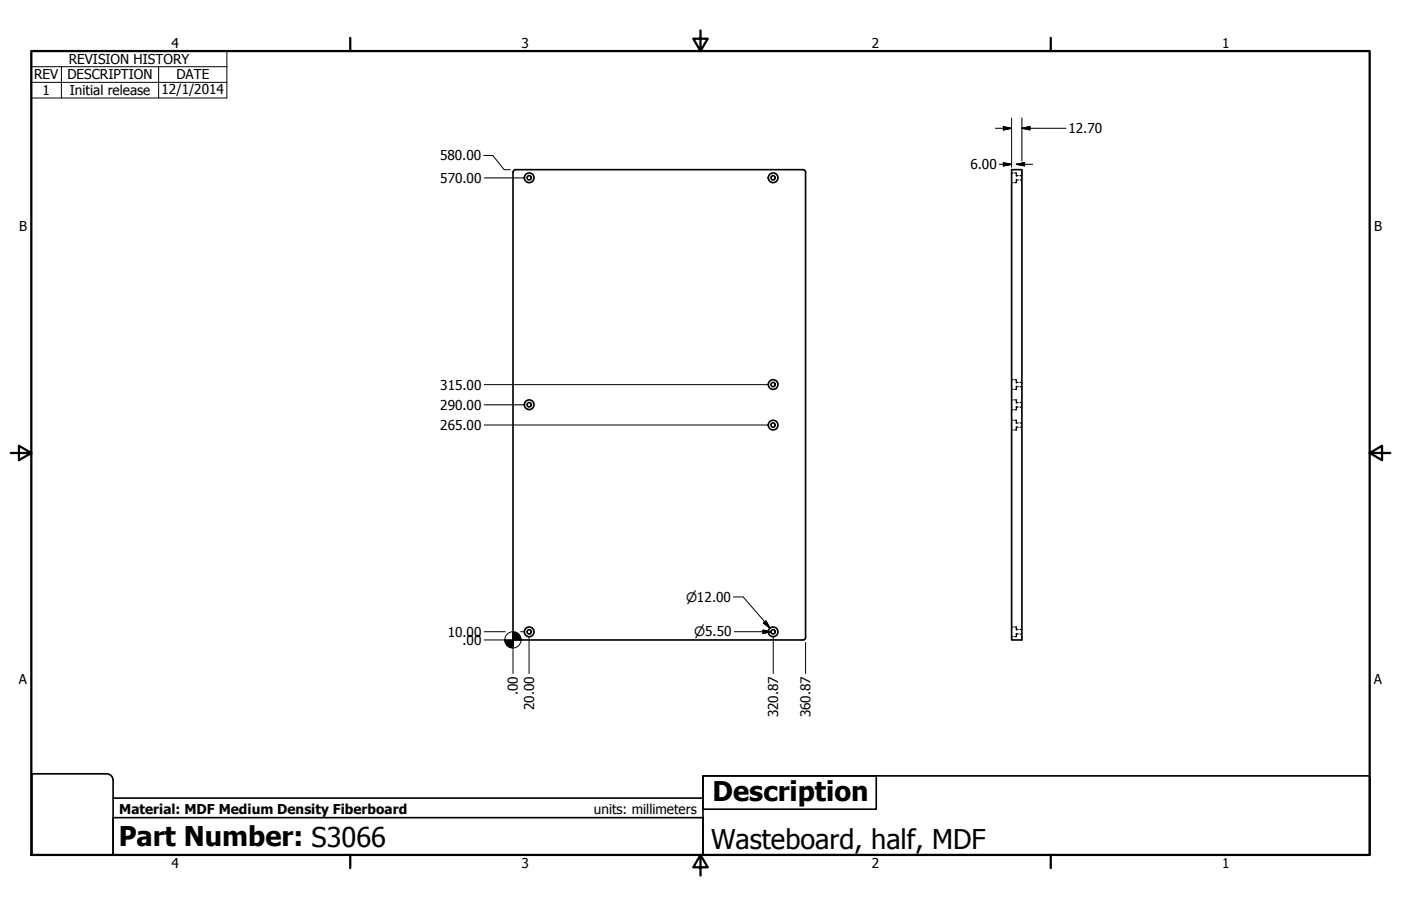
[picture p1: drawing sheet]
<svg xmlns="http://www.w3.org/2000/svg" width="432mm" height="279mm" viewBox="0 0 432 279" stroke-linecap="round" stroke-linejoin="round" font-family="sans-serif">
<!-- layer: Visible (ANSI) -->
<g fill="none" stroke="#000" stroke-width=".51">
<path d="M158.1 53.1v143.5a.79 .79 0 0 0 .8 .8h88.6l.7-.5 .1-143.8M158.1 53.1l.2-.5 .6-.3h88.6a.79 .79 0 0 1 .8 .8M311.8 52.3h3.2v145.1h-3.2z"/>
<circle cx="163.1" cy="54.8" r=".67"/>
<circle cx="163.1" cy="54.8" r="1.49"/>
<circle cx="238.3" cy="54.8" r=".67"/>
<circle cx="238.3" cy="54.8" r="1.49"/>
<circle cx="238.3" cy="118.6" r=".67"/>
<circle cx="238.3" cy="118.6" r="1.49"/>
<circle cx="163.1" cy="124.8" r=".67"/>
<circle cx="163.1" cy="124.8" r="1.49"/>
<circle cx="238.3" cy="131.1" r=".67"/>
<circle cx="238.3" cy="131.1" r="1.49"/>
<circle cx="163.1" cy="194.8" r=".67"/>
<circle cx="163.1" cy="194.8" r="1.49"/>
<circle cx="238.3" cy="194.8" r=".67"/>
<circle cx="238.3" cy="194.8" r="1.49"/>
</g>
<!-- layer: Hidden (ANSI) -->
<g fill="none" stroke="#000" stroke-width=".38">
<path d="M311.8 56.3h.4M311.8 53.3h.4M312.7 53.3h.5v1.1M313.2 55.3v1h-.5M313.2 55.5h.6M313.2 54.2h.6M314.4 55.5h.6M314.4 54.2h.6M311.8 117.1h.4M312.7 117.1h.5v1M313.2 119.1v1h-.5M313.2 119.3h.6"/>
<path d="M313.2 117.9h.6M314.4 119.3h.6M314.4 117.9h.6M311.8 132.6h.4M311.8 129.6h.4M311.8 126.4h.4M311.8 123.3h.4M311.8 120.1h.4M312.7 123.3h.5v1M312.7 129.6h.5v1M313.2 125.3v1.1h-.5M313.2 131.6v1h-.5"/>
<path d="M313.2 131.8h.6M313.2 130.4h.6M313.2 125.5h.6M313.2 124.1h.6M314.4 131.8h.6M314.4 130.4h.6M314.4 125.5h.6M314.4 124.1h.6M311.8 196.3h.4M311.8 193.4h.4M312.7 193.4h.5v.9M313.2 195.3v1h-.5"/>
<path d="M313.2 195.5h.6M313.2 194.1h.6M314.4 195.5h.6M314.4 194.1h.6"/>
</g>
<!-- layer: Border (ANSI) -->
<path d="M9.7 15.7h412.4v248h-412.4zM107.9 11.7v4M215.9 9.4v6.3l-2.2-3.8h4.4l-2.2 3.8M323.8 11.7v4M3.3 139.7h6.4l-3.9-2.2v4.4l3.9-2.2M422.1 139.7l3.9 2.2v-4.4l-3.9 2.2h6.4M107.9 263.7v4M215.9 263.7l2.2 3.8h-4.4l2.2-3.8v6.3M323.8 263.7v4" fill="none" stroke="#000" stroke-width=".7"/>
<!-- layer: Title (ANSI) -->
<path d="M32.9 238.6a2 2 0 0 1 2 2v23.1h-25.1v-25.1h23.1M216.7 239.3h53.4v10.3h-53.4zM216.7 239.3h205.4v24.4h-205.4zM34.9 252.2h181.8v11.5h-181.8zM34.9 246.1h181.8" fill="none" stroke="#000" stroke-width=".51"/>
<!-- layer: Symbol (ANSI) -->
<path d="M9.7 20.6v-4.9h60.2v4.9M9.7 25.4h60.2M18.9 20.6v9.6M48.9 20.6v9.6M69.9 20.6h-60.2v4.8M69.9 20.6v9.6h-60.2v-4.8" fill="none" stroke="#000" stroke-width=".31"/>
<!-- layer: Dimension (ANSI) -->
<g fill="none" stroke="#000" stroke-width=".31">
<path d="M306.8 39.6h5M309.2 39.1l2.6 .5-2.6 .5zM311.8 36.4v15.2M315 39.6l2.4-.5v1zM315 39.6h13.5M315 36.4v13.3M149.1 47.9h2.8l3.5 4.4h1.9M149.2 54.9h12.3M308 50.7h3.8M309.2 50.2l2.6 .5-2.6 .5zM313.2 50.7l2.6-.5v1zM313.2 50.7h5.1"/>
<path d="M149.2 118.6h87.5M149.2 131.1h87.5M149.2 124.8h12.3M149.2 197.4h6.5M149.2 194.8h6.5M160.5 194.8h1M163.1 196.5v11.2M226.1 184.1h2.9l8.3 9.6M226.3 194.8h11.3M235.1 194.3l2.5 .5-2.5 .5zM235.3 192.2l.8-.7 1.2 2.2zM238.3 196.5v11.2"/>
<path d="M248.3 198.1v9.6M158.1 200.3v7.4"/>
<circle cx="158.1" cy="197.3" r="2.51"/>
</g>
<g fill="#000" stroke="#000" stroke-width=".31">
<path d="M315 39.6l2.4-.5zM315 39.6l2.4-.5v1zM309.2 40.1l2.6-.5zM309.2 39.1l2.6 .5-2.6 .5zM309.2 51.2l2.6-.5zM309.2 50.2l2.6 .5-2.6 .5zM313.2 50.7l2.6-.5zM313.2 50.7l2.6-.5v1zM155.6 197.4l.7 1.7-.5-.8zM155.6 197.4l1.5 2.2-.8-.5zM155.6 197.4l2.5 2.4-1-.2zM158.1 197.4h2.5z"/>
<path d="M158.1 194.8l2.5 2.6h-2.5zM158.1 194.8v5zM155.6 197.4h2.5v2.4zM155.6 197.4h2.5zM159.8 195.6l.6 .8 .2 1zM159.1 195l.7 .6 .8 1.8zM158.1 194.8l1 .2 1.5 2.4zM235.1 195.3l2.5-.5zM235.1 194.3l2.5 .5-2.5 .5zM235.3 192.2l2 1.5zM235.3 192.2l.8-.7 1.2 2.2z"/>
</g>
<g font-size="8.4">
<text x="219.6" y="246.9">Description</text>
<text x="36.6" y="260.9">Part Number: S3066</text>
<text x="219.1" y="261.9">Wasteboard, half, MDF</text>
</g>
<g font-size="4.2">
<text x="52.8" y="14.7">4</text>
<text x="160.8" y="14.7">3</text>
<text x="268.7" y="14.7">2</text>
<text x="376.7" y="14.7">1</text>
<text x="21.2" y="19.7">REVISION HISTORY</text>
<text x="10.5" y="24.5">REV</text>
<text x="13.1" y="29.3">1</text>
<text x="20.8" y="24.5">DESCRIPTION</text>
<text x="21.5" y="29.4">Initial release</text>
<text x="49.8" y="29.1">12/1/2014</text>
<text x="54.4" y="24.5">DATE</text>
<text x="329.3" y="41.1">12.70</text>
<text x="135.6" y="49.5">580.00</text>
<text x="299.1" y="52.2">6.00</text>
<text x="135.7" y="56.4">570.00</text>
<text x="5.9" y="71.4">B</text>
<text x="423.5" y="71.4">B</text>
<text x="135.7" y="120.1">315.00</text>
<text x="135.7" y="126.4">290.00</text>
<text x="135.7" y="132.6">265.00</text>
<text x="138" y="196.3">10.00</text>
<text x="142.6" y="198.9">.00</text>
<text x="5.8" y="211.1">A</text>
<text x="159.6" y="214.4" transform="rotate(-90 159.6 214.4)">.00</text>
<text x="423.4" y="211.1">A</text>
<text x="164.6" y="218.9" transform="rotate(-90 164.6 218.9)">20.00</text>
<text x="239.8" y="221.2" transform="rotate(-90 239.8 221.2)">320.87</text>
<text x="249.8" y="221.2" transform="rotate(-90 249.8 221.2)">360.87</text>
<text x="36.8" y="251.1">Material: MDF Medium Density Fiberboard</text>
<text x="183" y="251">units: millimeters</text>
<text x="52.8" y="267.7">4</text>
<text x="160.8" y="267.7">3</text>
<text x="268.7" y="267.7">2</text>
<text x="376.7" y="267.7">1</text>
</g>
<g font-size="4">
<text x="211.5" y="185.5">⌀12.00</text>
<text x="213.9" y="196.3">⌀5.50</text>
</g>
</svg>
